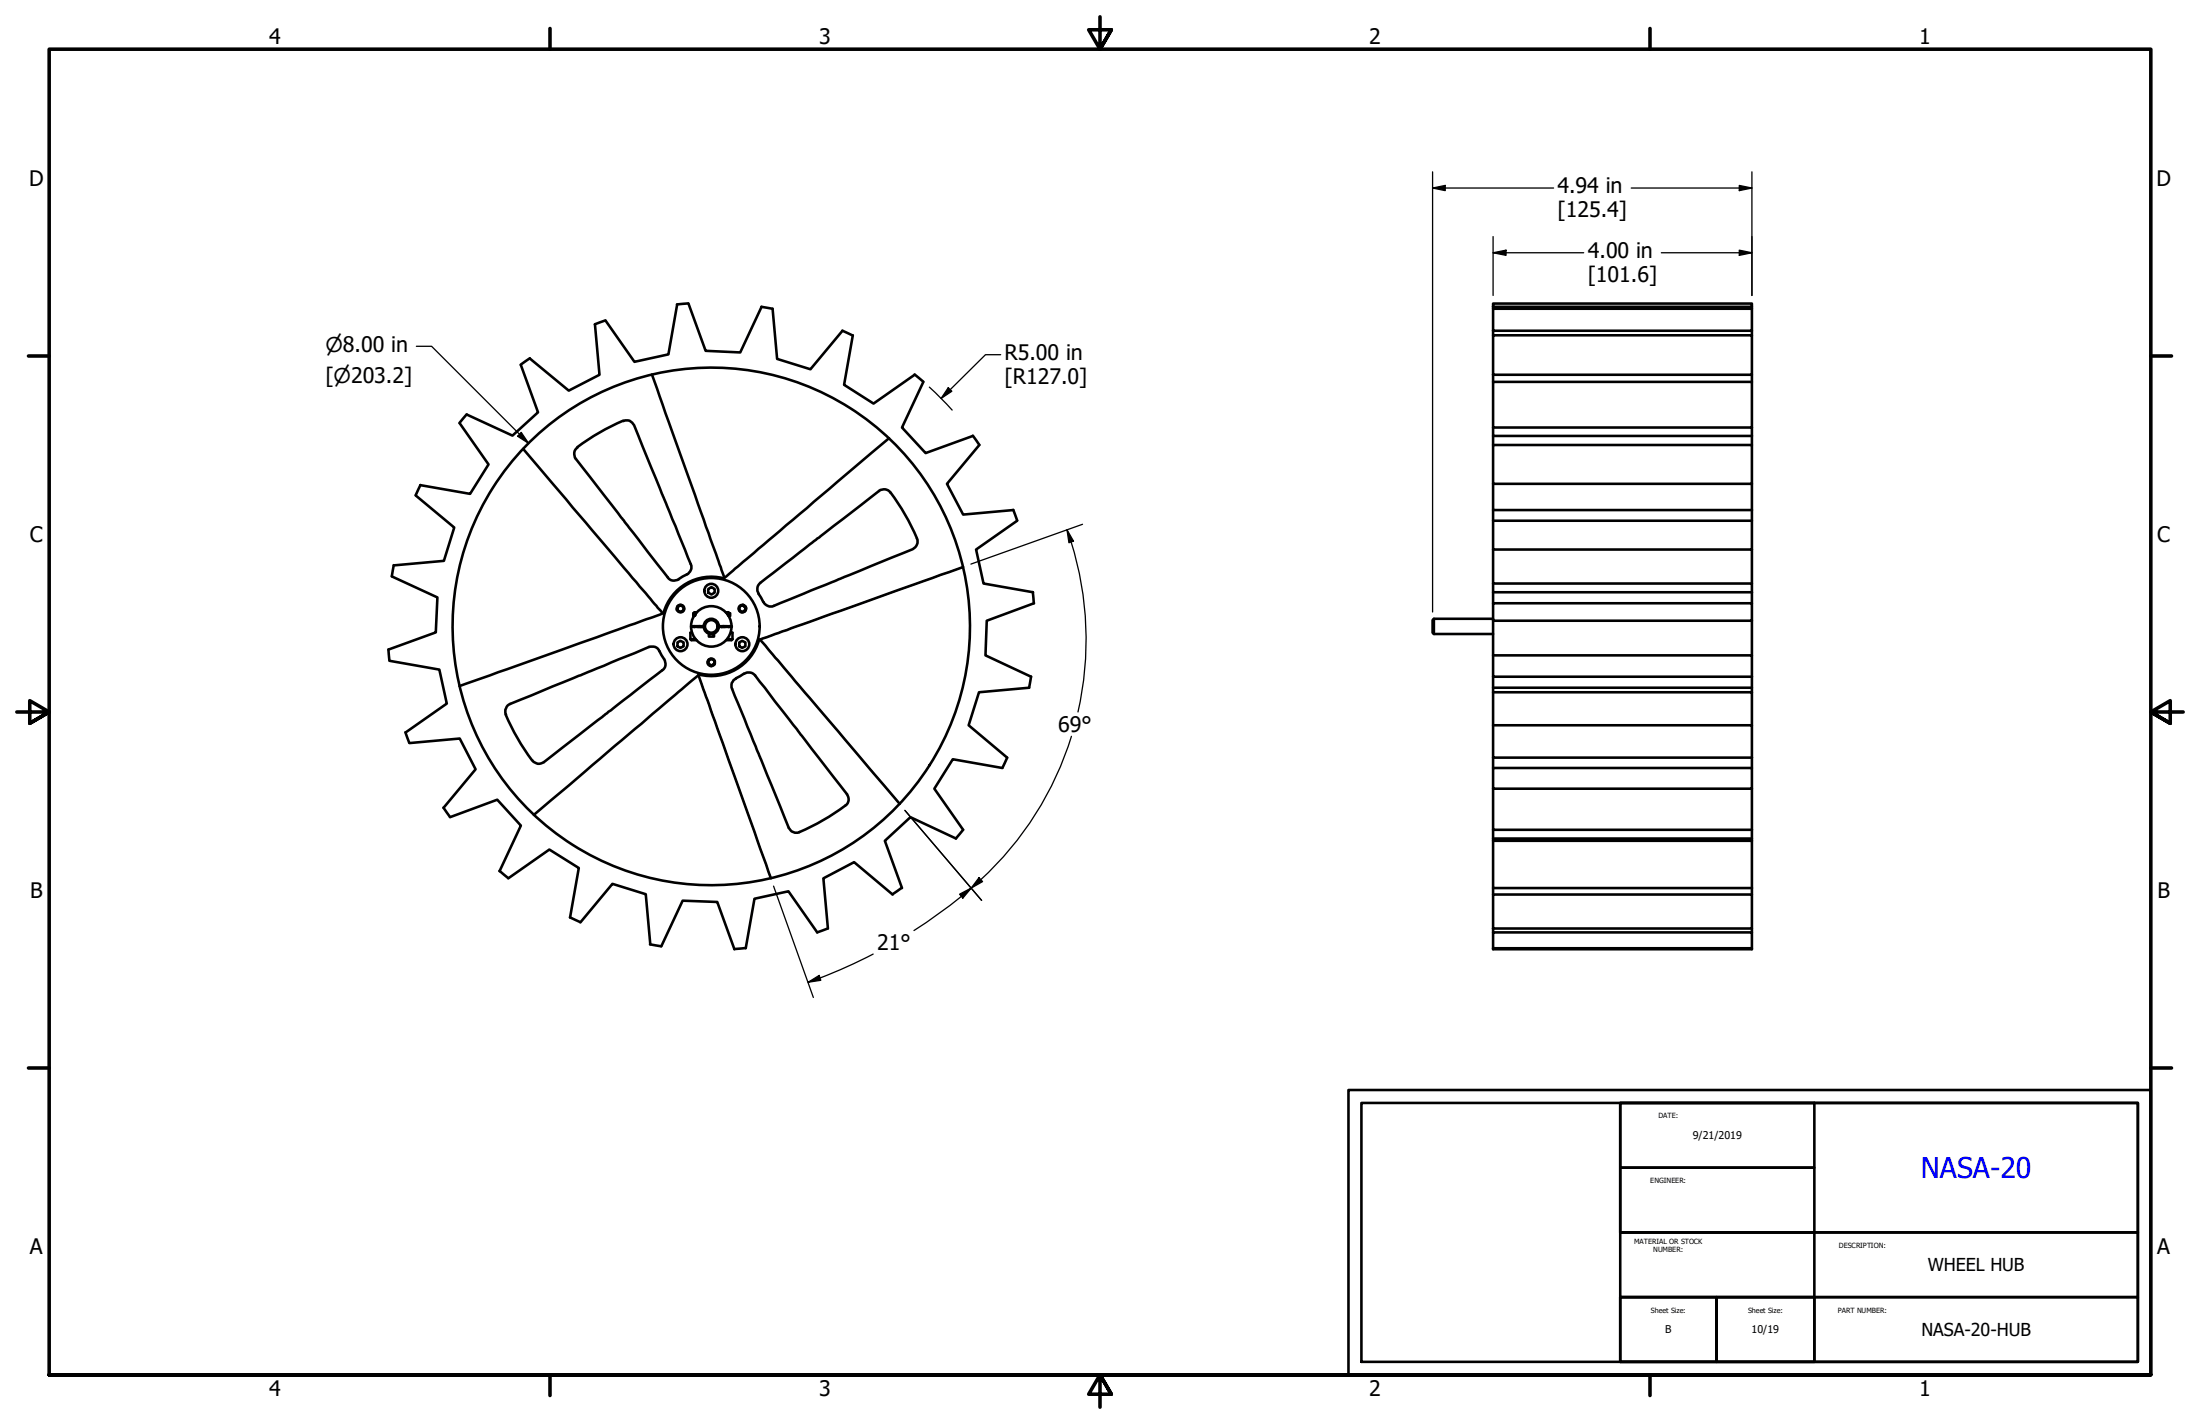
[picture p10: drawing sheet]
<svg xmlns="http://www.w3.org/2000/svg" width="432mm" height="279mm" viewBox="0 0 432 279" stroke-linecap="round" stroke-linejoin="round" font-family="sans-serif">
<!-- layer: Visible (ANSI) -->
<g fill="none" stroke="#000" stroke-width=".51">
<path d="M132.9 59.8l-1.7 9.7-6.7 1.5-5.6-8.1M135.1 59.5l-2.2 .2M135.1 59.6l3.4 9.2 6.8 .4 4.2-9 2.1 .4 .9 9.8 6.6 2.1 6.3-7.6M293.1 59.6h50.8v.6h-50.8zM102.2 71.6l3.4 9.3-5 4.6-9-4.2M104 70.3l-1.8 1.3M116.8 63.7l.9 9.8-6.1 3.1-7.6-6.2M118.8 62.9l-2.1 .7M128 73.5l14.2 39.8M165.3 64.9l2 .9M167.4 65.8l-1.7 9.7 5.7 3.7 8.1-5.7M179.5 73.5l1.7 1.4"/>
<path d="M181.2 74.9l-4.2 9 4.7 5 9.2-3.4M293.1 60.6h50.8v4.3h-50.8zM293.1 65.8h50.8v7.7h-50.8zM293.1 60.2v.4M293.1 64.9v.9M293.1 73.5v1.4M343.9 60.2v.4M343.9 64.9v.9M343.9 73.5v1.4M81.6 97.2l7.6 6.3-2.1 6.5-9.8 .9M82.5 95.2l-.9 2M90.2 83.1l5.7 8-3.6 5.8-9.8-1.7"/>
<path d="M91.6 81.3l-1.4 1.7M102.7 88.1l27.3 32.2M113.3 87.8a1.54 1.54 0 0 0-.3 2.2l17.2 22.1a3.4 3.4 0 0 0 1.6 1.8h.5l.9-.2M122.3 82.5a43.9 43.9 0 0 0-9 5.2M122.4 82.6a1.52 1.52 0 0 1 2.1 .8l10.5 25.9a2.99 2.99 0 0 1 .7 2.3l-.6 1-1.9 1M174.5 86l-32.5 27.5M174.8 96.6a1.54 1.54 0 0 0-2.3-.3l-23.3 18.1a1.63 1.63 0 0 0-.3 2.1M174.8 96.6a43.9 43.9 0 0 1 5.2 9M190.9 85.5l1.3 1.8-6.3 7.6 3.1 6.1 9.9-.9M293.1 83.9v1.6h50.8M293.1 94.9v5.2h50.8M293.1 85.5v1.8"/>
<path d="M343.9 83.9v-9h-50.8v9h50.8v1.6M343.9 94.9v-7.6h-50.8v7.6h50.8v5.2M343.9 85.5v1.8M76.9 113.1l9 4.1-.4 6.9-9.2 3.3 .1 2.2M77.3 110.9l-.4 2.2M132.9 119.1a.69 .69 0 0 1 1-.3 .69 .69 0 0 1 .2 .9 .69 .69 0 0 1-1 .2l-.1-.3v-.3M133 119.3a.58 .58 0 0 0 .6 .7 .58 .58 0 0 0 .6-.7 .58 .58 0 0 0-.9-.4 .7 .7 0 0 0-.5 .8M133.4 118.8l-.4 .4M139 115.6l.6-.4 .7 .4v.7l-.7 .3-.6-.3zM142 113.5a9.7 9.7 0 0 0-11.8 6.8l-40 14.3M145.8 118.7a.64 .64 0 0 1 .4 1 .64 .64 0 0 1-1.1-.1 .61 .61 0 0 1 .3-.7 .61 .61 0 0 1 .8 .2M146.2 119l.1 .5"/>
<path d="M146.2 119.1a.66 .66 0 0 0-1 0 .66 .66 0 0 0 .1 .9 .66 .66 0 0 0 .9-.1l.2-.5v-.3M148.9 116.5l.9 1.6M180 105.7a1.65 1.65 0 0 1-.9 2.1l-25.9 10.5a2.99 2.99 0 0 1-2.2 .7l-.8-.4-.3-.5M189 111.3l-40 14.2M198.9 100l.7 2.1M199.6 102.2l-8 5.6 1.4 6.7 9.8 1.7M202.7 116.2l.2 2.2M202.9 118.4l-9.2 3.4-.3 6.8 9 4.2M293.1 107.8v6.7h50.8v1.7M293.1 114.5v1.7h50.8M293.1 100.1v2.1M293.1 116.2v2.2"/>
<path d="M343.9 107.8v-5.6h-50.8v5.6h50.8v6.7M343.9 100.1v2.1M343.9 116.2v2.2M76.5 129.7l9.7 1.7 1.5 6.6-8.1 5.7M129.4 127.8a1.55 1.55 0 0 0-2-.9l-27.3 11.2a1.65 1.65 0 0 0-.8 2.1M129.4 127.7l.9 1.6M130.4 129.3a1.56 1.56 0 0 1-.4 2.2l-23.3 18a1.54 1.54 0 0 1-2.2-.3M133 126l.5-.3 .7 .3v.8l-.7 .3-.5-.3zM135.5 125.4l.2 .2h1M135.5 125.4h1M135.6 123h2.5M135.6 122.9h2.5"/>
<path d="M135.6 123a4 4 0 0 0 4 3.9 4 4 0 0 0 4-3.9M135.6 122.8a4 4 0 0 1 4-3.9 4 4 0 0 1 4 3.9M135.8 124.1h-.3v1.3M136.1 120.3h.3M136.1 120.6h.3M136.1 120.8h.1M136.1 120.3h.5M136.1 120.3l.2 .2M136.1 120.6l.2 .1M136.1 120.8l.1 .1M136.1 122.9h.2M136.2 123h.1"/>
<path d="M136.3 120.8h-.2M136.3 120.5h.2M136.3 120.5l-.2 .1M136.3 122.9v.1M136.3 120.7l-.2 .1M136.4 120.5l-.3 .1M136.5 120.4l-.2 .1M136.8 120.1h-.5l-.2 .2M137.1 132.5l14.2 39.8M137.2 132.3l-32.4 27.6M137.4 122.9h-1.1M137.6 122.9l-.1 .1"/>
<path d="M137.6 122.9l-.7 .1M137.6 122.9l-1.3 .1M139.1 124.3v.6h1v-.6M139.2 130.4l.5 .1M140.2 130.4a.63 .63 0 0 1-.8 .1 .63 .63 0 0 1-.3-.8 .63 .63 0 0 1 .9-.3l.2 .3v.4l-.4 .4a.66 .66 0 0 0 .4-.9 .66 .66 0 0 0-.9-.3 .66 .66 0 0 0-.4 .8l.3 .4 .4 .2M141.2 123h2.4M141.2 122.9h2.4M141.6 123h.2M141.6 122.9l.8 .1M141.6 122.9h1.4M141.6 122.9v.1M141.6 123h.1"/>
<path d="M141.9 122.9h1.1M142.5 120.1h.4l.2 .2M142.7 120.3h.4M142.7 120.5h.3M142.7 120.4l.3 .1M142.7 125.4h1.1M142.8 120.5l.3 .1M142.9 120.3h.2M142.9 120.6h.2M142.9 120.7l.2 .1M143 120.8h.1M143 120.5l.1 .1"/>
<path d="M143.1 120.8h.1M143.1 120.3l-.1 .2M143.1 120.6l-.1 .1M143.1 120.8v.1M143.1 122.9h-.1M143.4 124.1h.4v1.3M143.8 125.4l-.2 .2h-1M144.4 133.1l.4-.2a4.6 4.6 0 0 1 2.4-.9l.6 .1 .4 .4 18 23.3a1.54 1.54 0 0 1-.3 2.3M144.5 133.2a1.46 1.46 0 0 0-.8 2l11.1 27.2a1.65 1.65 0 0 0 2.1 .9M145.1 126l.6-.3 .6 .3v.8l-.6 .3-.6-.3zM149 125.5a9.7 9.7 0 0 1-11.8 6.8M149.2 125.5l27.4 32.2"/>
<path d="M202 134.9l-9.8 .9-2.1 6.5 7.6 6.4-1 2M202.4 132.8l-.4 2.1M281.4 121.4v3M293.1 121.8v6.8h50.8v4.2M293.1 128.6v4.2h50.8M293.1 135.8v6.5h50.8v6.4M293.1 121.4h-11.7l-.2 .3v2.4l.2 .3h11.7M293.1 132.8v2.1M343.9 121.8v-3.4h-50.8v3.4h50.8v6.8M343.9 135.8v-.9h-50.8v.9h50.8v6.5M343.9 132.8v2.1M79.6 143.7l.7 2.1"/>
<path d="M80.4 145.8l9.8-.9 3.1 6-6.2 7.6 1.2 1.8M99.2 140.2a43.9 43.9 0 0 0 5.2 9M165.9 158.1a43.9 43.9 0 0 1-9 5.2M196.7 150.7l-9.7-1.7-3.6 5.7 5.6 8.1M293.1 142.3v6.4h50.8M293.1 154.7v8.1h50.8M293.1 148.7v2M343.9 154.7v-4h-50.8v4h50.8v8.1M343.9 148.7v2M88.3 160.3l9.3-3.4 4.6 5.1-4.2 8.9M98 170.9l1.7 1.4M99.8 172.3l8-5.6 5.8 3.6-1.7 9.7"/>
<path d="M111.9 180l2 .9M175.2 175.5l-7.6-6.3-6 3.1 .9 9.9M177 174.2l-1.8 1.3M187.6 164.5l-8.9-4.2-5 4.7 3.3 9.2M189 162.8l-1.4 1.7M293.1 165v9.2h50.8M293.1 175.5h50.8v6.7h-50.8zM293.1 162.8v1.7M293.1 174.2v1.3M343.9 165v-.5h-50.8v.5h50.8v9.2M343.9 162.8v1.7M343.9 174.2v1.3"/>
<path d="M113.9 181l6.3-7.6 6.5 2.1 .9 9.8M127.6 185.3l2.2 .4M129.8 185.7l4.2-9 6.8 .3 3.3 9.2M146.3 186l-2.2 .2M160.4 182.9l-5.7-8-6.6 1.4-1.7 9.8M162.5 182.2l-2.1 .7M293.1 182.9h50.8v3.2h-50.8zM293.1 186.1v.1h50.8v-.1M293.1 182.2v.7M343.9 182.2v.7"/>
<circle cx="133.6" cy="119.4" r=".73"/>
<circle cx="139.6" cy="115.9" r="1.37"/>
<circle cx="145.7" cy="119.4" r=".73"/>
<circle cx="133.6" cy="126.4" r="1.37"/>
<circle cx="139.6" cy="122.9" r="50.8"/>
<circle cx="139.6" cy="122.9" r="9.5"/>
<circle cx="139.6" cy="122.9" r="1.49"/>
<circle cx="139.6" cy="122.9" r="1.24"/>
<circle cx="139.6" cy="130" r=".73"/>
<circle cx="145.7" cy="126.4" r="1.37"/>
</g>
<g fill="#000">
<circle cx="136.1" cy="120.6" r=".25"/>
<circle cx="136.1" cy="122.9" r=".25"/>
<circle cx="136.1" cy="120.8" r=".25"/>
<circle cx="136.1" cy="120.3" r=".25"/>
<circle cx="136.3" cy="120.7" r=".25"/>
<circle cx="136.3" cy="120.5" r=".25"/>
<circle cx="137.5" cy="122.9" r=".25"/>
<circle cx="137.6" cy="123" r=".25"/>
<circle cx="141.8" cy="122.9" r=".25"/>
<circle cx="143" cy="120.7" r=".25"/>
<circle cx="143" cy="123" r=".25"/>
<circle cx="143" cy="120.5" r=".25"/>
<circle cx="143.1" cy="120.3" r=".25"/>
<circle cx="143.1" cy="122.9" r=".25"/>
<circle cx="143.1" cy="120.6" r=".25"/>
<circle cx="143.1" cy="120.8" r=".25"/>
</g>
<!-- layer: Title (ANSI) -->
<path d="M264.7 213.9h157.4v55.8h-157.4zM267.2 216.4h152.4v50.8h-152.4zM318 216.4h38.1v12.7h-38.1zM318 216.4h101.6v25.4h-101.6zM318 229.1h38.1v12.7h-38.1zM318 254.5v12.7h18.9v-12.7h19.2v12.7h-19.2v-12.7zM318 241.8h101.6v12.7h-101.6zM318 254.5h101.6v12.7h-101.6zM336.9 254.5v12.7M356.1 241.8v25.4" fill="none" stroke="#000" stroke-width=".51"/>
<!-- layer: Border (ANSI) -->
<g fill="none" stroke="#000" stroke-width=".7">
<path d="M107.9 5.6v4.1M215.9 3.3v6.4l-2.2-3.9h4.4l-2.2 3.9 2.2-3.9M323.8 5.6v4.1M5.6 69.8h4.1M422.1 69.8h4.1M3.3 139.7h6.4l-3.9-2.2v4.4l3.9-2.2-3.9 2.2M428.5 139.7h-6.4l3.9-2.2v4.4l-3.9-2.2 3.9 2.2M5.6 209.5h4.1M422.1 209.5h4.1M9.7 269.7v-260h412.4v260h-412.4h412.4M107.9 269.7v4.1M218.1 273.6l-2.2-3.9 2.2 3.9h-4.4l2.2-3.9v6.4"/>
<path d="M323.8 269.7v4.1"/>
</g>
<!-- layer: Sketch Geometry (ANSI) -->
<path d="M189 111.3l-39.8 14.2 27.4 32.2M137.1 132.5l14.2 39.8" fill="none" stroke="#000" stroke-width=".25"/>
<!-- layer: Dimension (ANSI) -->
<g fill="none" stroke="#000" stroke-width=".25">
<path d="M281.2 36.9l2.5-.5v1zM281.2 36.9h23.7M281.2 33.7v86.4M320.2 36.9h23.7M341.4 36.4l2.5 .5-2.5 .5zM343.9 33.7v24.3M293.1 49.6l2.5-.5v1zM293.1 49.6h17.7M293.1 46.4v11.6M326.1 49.6h17.8M341.4 49.1l2.5 .5-2.5 .5zM81.7 67.9h3l19.1 19.1"/>
<path d="M182.4 76l4.5 4.5M186.1 76.1l.7 .7-2.1 1.4zM196.4 69.6h-3l-8.7 8.6M102.3 84.8l1.5 2.2-2.2-1.4zM209.4 103.9l1.3 2.3-.9 .3zM209.4 103.9l.8 2.4M210.2 106.4a64 64 0 0 1 1.4 33.3M212.5 102.9l-21.9 7.8M177.6 159l15.1 17.7M210.3 144.5a64 64 0 0 1-17.8 28.1M151.8 173.9l7.8 21.8M188.3 175.5l2.3-1.3-1.6 2z"/>
<path d="M188.7 175.9l-5 3.8-4.3 2.9M192.2 172.2l.6 .8-2.2 1.2zM192.5 172.6l-3.8 3.2M158.6 192.7l2.2-1.3 .3 .9zM160.9 191.8l-2.3 .9M171.4 187.2l-4.7 2.3-5.7 2.4"/>
</g>
<g fill="#000">
<path d="M281.2 36.9l2.5-.5v1z" fill-rule="evenodd"/>
<path d="M341.4 36.4l2.5 .5-2.5 .5z" fill-rule="evenodd"/>
<path d="M293.1 49.6l2.5-.5v1z" fill-rule="evenodd"/>
<path d="M341.4 49.1l2.5 .5-2.5 .5z" fill-rule="evenodd"/>
<path d="M186.1 76.1l.7 .7-2.1 1.4z" fill-rule="evenodd"/>
<path d="M102.3 84.8l1.5 2.2-2.2-1.4z" fill-rule="evenodd"/>
<path d="M209.4 103.9l1.3 2.3-.9 .3z" fill-rule="evenodd"/>
<path d="M188.3 175.5l2.3-1.3-1.6 2z" fill-rule="evenodd"/>
<path d="M192.2 172.2l.6 .8-2.2 1.2z" fill-rule="evenodd"/>
<path d="M158.6 192.7l2.2-1.3 .3 .9z" fill-rule="evenodd"/>
</g>
<text font-size="5.6" fill="#00f" x="377" y="231.1">NASA-20</text>
<g font-size="4.2">
<text x="52.8" y="8.6">4</text>
<text x="160.8" y="8.6">3</text>
<text x="268.7" y="8.6">2</text>
<text x="376.7" y="8.6">1</text>
<text x="5.7" y="36.4">D</text>
<text x="305.7" y="37.8">4.94 in</text>
<text x="423.3" y="36.4">D</text>
<text x="305.7" y="42.5">[125.4]</text>
<text x="311.7" y="50.5">4.00 in</text>
<text x="311.7" y="55.2">[101.6]</text>
<text x="197.2" y="70.5">R5.00 in</text>
<text x="63.9" y="75.1">[⌀203.2]</text>
<text x="197.2" y="75.2">[R127.0]</text>
<text x="5.8" y="106.3">C</text>
<text x="423.4" y="106.3">C</text>
<text x="207.7" y="143.6">69°</text>
<text x="5.9" y="176.1">B</text>
<text x="423.5" y="176.1">B</text>
<text x="172.1" y="186.4">21°</text>
<text x="5.8" y="246">A</text>
<text x="423.4" y="246">A</text>
<text x="52.8" y="273.8">4</text>
<text x="160.8" y="273.8">3</text>
<text x="268.7" y="273.8">2</text>
<text x="376.7" y="273.8">1</text>
</g>
<text font-size="4" x="63.9" y="69">⌀8.00 in</text>
<g font-size="3.5">
<text x="378.4" y="249.4">WHEEL HUB</text>
<text x="377.1" y="262.1">NASA-20-HUB</text>
</g>
<g font-size="2.1">
<text x="332.2" y="223.4">9/21/2019</text>
<text x="326.8" y="261.6">B</text>
<text x="343.8" y="261.5">10/19</text>
</g>
<g font-size="1.4">
<text x="325.5" y="219.5">DATE:</text>
<text x="323.9" y="232.2">ENGINEER:</text>
<text x="320.7" y="244">MATERIAL OR STOCK</text>
<text x="324.5" y="245.7">NUMBER:</text>
<text x="360.9" y="244.9">DESCRIPTION:</text>
<text x="324" y="257.6">Sheet Size:</text>
<text x="343.1" y="257.6">Sheet Size:</text>
<text x="360.7" y="257.6">PART NUMBER:</text>
</g>
</svg>
